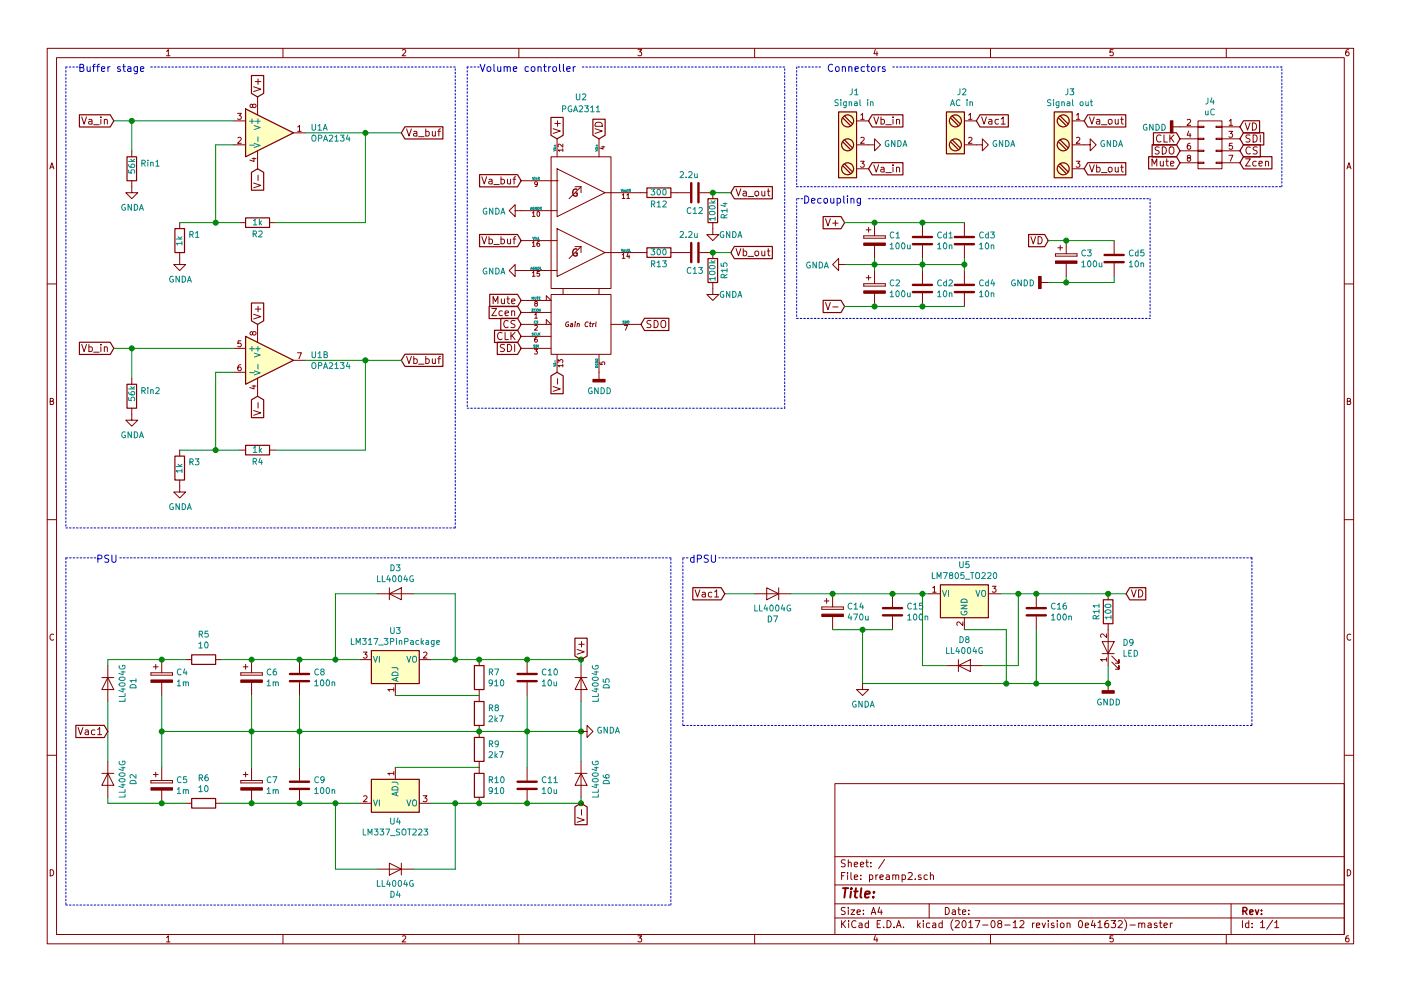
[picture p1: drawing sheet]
EESchema Schematic File Version 2
LIBS:power
LIBS:device
LIBS:transistors
LIBS:conn
LIBS:linear
LIBS:regul
LIBS:74xx
LIBS:cmos4000
LIBS:adc-dac
LIBS:memory
LIBS:xilinx
LIBS:microcontrollers
LIBS:dsp
LIBS:microchip
LIBS:analog_switches
LIBS:motorola
LIBS:texas
LIBS:intel
LIBS:audio
LIBS:interface
LIBS:digital-audio
LIBS:philips
LIBS:display
LIBS:cypress
LIBS:siliconi
LIBS:opto
LIBS:atmel
LIBS:contrib
LIBS:valves
LIBS:pga2311
LIBS:preamp2-cache
EELAYER 26 0
EELAYER END
$Descr A4 11693 8268
encoding utf-8
Sheet 1 1
Title ""
Date ""
Rev ""
Comp ""
Comment1 ""
Comment2 ""
Comment3 ""
Comment4 ""
$EndDescr
$Comp
L OPA2134 U1
U 1 1
P 2250 1100
F 0 "U1" H 2591 1146 50  0000 L CNN
F 1 "OPA2134" H 2591 1055 50  0000 L CNN
F 2 "Housings_SOIC:SOIC-8_3.9x4.9mm_Pitch1.27mm" H 2250 1100 50  0001 C CNN
F 3 "" H 2250 1100 50  0001 C CNN
	1    2250 1100
	1    0    0    -1  
$EndComp
$Comp
L R Rin1
U 1 1
P 1100 1400
F 0 "Rin1" H 1170 1446 50  0000 L CNN
F 1 "56k" V 1100 1350 50  0000 L CNN
F 2 "Resistors_SMD:R_0603_HandSoldering" V 1030 1400 50  0001 C CNN
F 3 "" H 1100 1400 50  0001 C CNN
	1    1100 1400
	1    0    0    -1  
$EndComp
$Comp
L R R1
U 1 1
P 1500 2000
F 0 "R1" H 1430 1954 50  0000 R CNN
F 1 "1k" V 1500 2050 50  0000 R CNN
F 2 "Resistors_SMD:R_0603_HandSoldering" V 1430 2000 50  0001 C CNN
F 3 "" H 1500 2000 50  0001 C CNN
	1    1500 2000
	-1   0    0    1   
$EndComp
$Comp
L R R2
U 1 1
P 2150 1850
F 0 "R2" V 2050 1850 50  0000 C CNN
F 1 "1k" V 2150 1850 50  0000 C CNN
F 2 "Resistors_SMD:R_0603_HandSoldering" V 2080 1850 50  0001 C CNN
F 3 "" H 2150 1850 50  0001 C CNN
	1    2150 1850
	0    -1   -1   0   
$EndComp
Text GLabel 950  1000 0    60   Input ~ 0
Va_in
$Comp
L C C12
U 1 1
P 5800 1600
F 0 "C12" V 5950 1600 50  0000 C CNN
F 1 "2.2u" V 5650 1550 50  0000 C CNN
F 2 "Capacitors_THT:C_Disc_D7.5mm_W4.4mm_P5.00mm" H 5838 1450 50  0001 C CNN
F 3 "" H 5800 1600 50  0001 C CNN
	1    5800 1600
	0    1    1    0   
$EndComp
Text GLabel 2150 800  1    60   Input ~ 0
V+
Text GLabel 2150 1400 3    60   Input ~ 0
V-
Text GLabel 7050 1850 0    60   Input ~ 0
V+
Text GLabel 7050 2550 0    60   Input ~ 0
V-
$Comp
L C Cd1
U 1 1
P 7700 2000
F 0 "Cd1" H 7815 2046 50  0000 L CNN
F 1 "10n" H 7815 1955 50  0000 L CNN
F 2 "Capacitors_SMD:C_0603_HandSoldering" H 7738 1850 50  0001 C CNN
F 3 "" H 7700 2000 50  0001 C CNN
	1    7700 2000
	1    0    0    -1  
$EndComp
$Comp
L C Cd2
U 1 1
P 7700 2400
F 0 "Cd2" H 7815 2446 50  0000 L CNN
F 1 "10n" H 7815 2355 50  0000 L CNN
F 2 "Capacitors_SMD:C_0603_HandSoldering" H 7738 2250 50  0001 C CNN
F 3 "" H 7700 2400 50  0001 C CNN
	1    7700 2400
	1    0    0    -1  
$EndComp
$Comp
L CP C1
U 1 1
P 7300 2000
F 0 "C1" H 7418 2046 50  0000 L CNN
F 1 "100u" H 7418 1955 50  0000 L CNN
F 2 "Capacitors_THT:CP_Radial_D5.0mm_P2.50mm" H 7338 1850 50  0001 C CNN
F 3 "" H 7300 2000 50  0001 C CNN
	1    7300 2000
	1    0    0    -1  
$EndComp
$Comp
L CP C2
U 1 1
P 7300 2400
F 0 "C2" H 7418 2446 50  0000 L CNN
F 1 "100u" H 7418 2355 50  0000 L CNN
F 2 "Capacitors_THT:CP_Radial_D5.0mm_P2.50mm" H 7338 2250 50  0001 C CNN
F 3 "" H 7300 2400 50  0001 C CNN
	1    7300 2400
	1    0    0    -1  
$EndComp
$Comp
L C Cd3
U 1 1
P 8050 2000
F 0 "Cd3" H 8165 2046 50  0000 L CNN
F 1 "10n" H 8165 1955 50  0000 L CNN
F 2 "Capacitors_SMD:C_0603_HandSoldering" H 8088 1850 50  0001 C CNN
F 3 "" H 8050 2000 50  0001 C CNN
	1    8050 2000
	1    0    0    -1  
$EndComp
$Comp
L C Cd4
U 1 1
P 8050 2400
F 0 "Cd4" H 8165 2446 50  0000 L CNN
F 1 "10n" H 8165 2355 50  0000 L CNN
F 2 "Capacitors_SMD:C_0603_HandSoldering" H 8088 2250 50  0001 C CNN
F 3 "" H 8050 2400 50  0001 C CNN
	1    8050 2400
	1    0    0    -1  
$EndComp
Text Notes 6700 1700 0    60   ~ 0
Decoupling
$Comp
L OPA2134 U1
U 2 1
P 2250 3000
F 0 "U1" H 2591 3046 50  0000 L CNN
F 1 "OPA2134" H 2591 2955 50  0000 L CNN
F 2 "Housings_SOIC:SOIC-8_3.9x4.9mm_Pitch1.27mm" H 2250 3000 50  0001 C CNN
F 3 "" H 2250 3000 50  0001 C CNN
	2    2250 3000
	1    0    0    -1  
$EndComp
$Comp
L R Rin2
U 1 1
P 1100 3300
F 0 "Rin2" H 1170 3346 50  0000 L CNN
F 1 "56k" V 1100 3250 50  0000 L CNN
F 2 "Resistors_SMD:R_0603_HandSoldering" V 1030 3300 50  0001 C CNN
F 3 "" H 1100 3300 50  0001 C CNN
	1    1100 3300
	1    0    0    -1  
$EndComp
$Comp
L R R3
U 1 1
P 1500 3900
F 0 "R3" H 1430 3854 50  0000 R CNN
F 1 "1k" V 1500 3950 50  0000 R CNN
F 2 "Resistors_SMD:R_0603_HandSoldering" V 1430 3900 50  0001 C CNN
F 3 "" H 1500 3900 50  0001 C CNN
	1    1500 3900
	-1   0    0    1   
$EndComp
$Comp
L R R4
U 1 1
P 2150 3750
F 0 "R4" V 2050 3750 50  0000 C CNN
F 1 "1k" V 2150 3750 50  0000 C CNN
F 2 "Resistors_SMD:R_0603_HandSoldering" V 2080 3750 50  0001 C CNN
F 3 "" H 2150 3750 50  0001 C CNN
	1    2150 3750
	0    -1   -1   0   
$EndComp
Text GLabel 950  2900 0    60   Input ~ 0
Vb_in
Text GLabel 2150 2700 1    60   Input ~ 0
V+
Text GLabel 2150 3300 3    60   Input ~ 0
V-
Text Notes 650  600  0    60   ~ 0
Buffer stage
Text GLabel 3350 1100 2    60   Input ~ 0
Va_buf
Text GLabel 3350 3000 2    60   Input ~ 0
Vb_buf
$Comp
L PGA2311 U2
U 1 1
P 4850 1350
F 0 "U2" H 4850 1900 50  0000 C CNN
F 1 "PGA2311" H 4850 1800 50  0000 C CNN
F 2 "Housings_SOIC:SOIC-16W_7.5x10.3mm_Pitch1.27mm" H 4850 1350 50  0001 C CNN
F 3 "" H 4850 1350 50  0001 C CNN
	1    4850 1350
	1    0    0    -1  
$EndComp
Text GLabel 4650 1150 1    60   Input ~ 0
V+
Text GLabel 4650 3100 3    60   Input ~ 0
V-
Text GLabel 5000 1150 1    60   Input ~ 0
VD
Text GLabel 4350 1500 0    60   Input ~ 0
Va_buf
Text GLabel 4350 2000 0    60   Input ~ 0
Vb_buf
Text GLabel 6100 1600 2    60   Input ~ 0
Va_out
Text GLabel 6100 2100 2    60   Input ~ 0
Vb_out
Text GLabel 4350 2500 0    60   Input ~ 0
Mute
Text GLabel 4350 2600 0    60   Input ~ 0
Zcen
Text GLabel 4350 2700 0    60   Input ~ 0
CS
Text GLabel 4350 2800 0    60   Input ~ 0
CLK
Text GLabel 4350 2900 0    60   Input ~ 0
SDI
Text GLabel 5350 2700 2    60   Input ~ 0
SDO
Text Notes 4000 600  0    60   ~ 0
Volume controller
$Comp
L Screw_Terminal_1x03 J1
U 1 1
P 7050 1200
F 0 "J1" H 7130 1642 50  0000 C CNN
F 1 "Signal in" H 7130 1551 50  0000 C CNN
F 2 "Connectors_Terminal_Blocks:TerminalBlock_Pheonix_MKDS1.5-3pol" H 7050 875 50  0001 C CNN
F 3 "" H 7025 1300 50  0001 C CNN
	1    7050 1200
	1    0    0    -1  
$EndComp
$Comp
L Screw_Terminal_1x03 J3
U 1 1
P 8850 1200
F 0 "J3" H 8930 1642 50  0000 C CNN
F 1 "Signal out" H 8930 1551 50  0000 C CNN
F 2 "Connectors_Terminal_Blocks:TerminalBlock_Pheonix_MKDS1.5-3pol" H 8850 875 50  0001 C CNN
F 3 "" H 8825 1300 50  0001 C CNN
	1    8850 1200
	1    0    0    -1  
$EndComp
Text GLabel 9050 1000 2    60   Input ~ 0
Va_out
Text GLabel 9050 1400 2    60   Input ~ 0
Vb_out
$Comp
L CONN_02X04 J4
U 1 1
P 10100 1200
F 0 "J4" H 10100 1565 50  0000 C CNN
F 1 "uC" H 10100 1474 50  0000 C CNN
F 2 "Pin_Headers:Pin_Header_Straight_2x04_Pitch1.00mm" H 10100 0   50  0001 C CNN
F 3 "" H 10100 0   50  0001 C CNN
	1    10100 1200
	-1   0    0    -1  
$EndComp
Text GLabel 10350 1050 2    60   Input ~ 0
VD
Text GLabel 9850 1350 0    60   Input ~ 0
Mute
Text GLabel 10350 1350 2    60   Input ~ 0
Zcen
Text GLabel 10350 1250 2    60   Input ~ 0
CS
Text GLabel 9850 1150 0    60   Input ~ 0
CLK
Text GLabel 10350 1150 2    60   Input ~ 0
SDI
Text GLabel 9850 1250 0    60   Input ~ 0
SDO
Text Notes 6900 600  0    60   ~ 0
Connectors
Text GLabel 8750 2000 0    60   Input ~ 0
VD
$Comp
L CP C3
U 1 1
P 8900 2150
F 0 "C3" H 9018 2196 50  0000 L CNN
F 1 "100u" H 9018 2105 50  0000 L CNN
F 2 "Capacitors_THT:CP_Radial_D5.0mm_P2.50mm" H 8938 2000 50  0001 C CNN
F 3 "" H 8900 2150 50  0001 C CNN
	1    8900 2150
	1    0    0    -1  
$EndComp
$Comp
L C Cd5
U 1 1
P 9300 2150
F 0 "Cd5" H 9415 2196 50  0000 L CNN
F 1 "10n" H 9415 2105 50  0000 L CNN
F 2 "Capacitors_SMD:C_0603_HandSoldering" H 9338 2000 50  0001 C CNN
F 3 "" H 9300 2150 50  0001 C CNN
	1    9300 2150
	1    0    0    -1  
$EndComp
$Comp
L Screw_Terminal_1x02 J2
U 1 1
P 7950 1100
F 0 "J2" H 8030 1442 50  0000 C CNN
F 1 "AC in" H 8030 1351 50  0000 C CNN
F 2 "Connectors_Terminal_Blocks:TerminalBlock_Pheonix_MKDS1.5-2pol" H 7950 875 50  0001 C CNN
F 3 "" H 7925 1100 50  0001 C CNN
	1    7950 1100
	1    0    0    -1  
$EndComp
Text GLabel 8150 1000 2    60   Input ~ 0
Vac1
$Comp
L LM317_3PinPackage U3
U 1 1
P 3300 5500
F 0 "U3" H 3300 5742 50  0000 C CNN
F 1 "LM317_3PinPackage" H 3300 5651 50  0000 C CNN
F 2 "TO_SOT_Packages_SMD:SOT-223-3Lead_TabPin2" H 3300 5750 50  0001 C CIN
F 3 "" H 3300 5500 50  0001 C CNN
	1    3300 5500
	1    0    0    -1  
$EndComp
$Comp
L LM337_SOT223 U4
U 1 1
P 3300 6700
F 0 "U4" H 3300 6550 50  0000 C CNN
F 1 "LM337_SOT223" H 3300 6459 50  0000 C CNN
F 2 "TO_SOT_Packages_SMD:SOT-223-3Lead_TabPin2" H 3300 6500 50  0001 C CIN
F 3 "" H 3300 6700 50  0001 C CNN
	1    3300 6700
	1    0    0    -1  
$EndComp
$Comp
L D D1
U 1 1
P 900 5700
F 0 "D1" H 900 5916 50  0000 C CNN
F 1 "LL4004G" H 900 5825 50  0000 C CNN
F 2 "Diodes_SMD:D_MELF_Handsoldering" H 900 5700 50  0001 C CNN
F 3 "" H 900 5700 50  0001 C CNN
	1    900  5700
	0    1    1    0   
$EndComp
$Comp
L D D2
U 1 1
P 900 6500
F 0 "D2" H 900 6716 50  0000 C CNN
F 1 "LL4004G" H 900 6625 50  0000 C CNN
F 2 "Diodes_SMD:D_MELF_Handsoldering" H 900 6500 50  0001 C CNN
F 3 "" H 900 6500 50  0001 C CNN
	1    900  6500
	0    1    1    0   
$EndComp
$Comp
L D D5
U 1 1
P 4850 5700
F 0 "D5" H 4850 5916 50  0000 C CNN
F 1 "LL4004G" H 4850 5825 50  0000 C CNN
F 2 "Diodes_SMD:D_MELF_Handsoldering" H 4850 5700 50  0001 C CNN
F 3 "" H 4850 5700 50  0001 C CNN
	1    4850 5700
	0    1    1    0   
$EndComp
$Comp
L D D6
U 1 1
P 4850 6500
F 0 "D6" H 4850 6716 50  0000 C CNN
F 1 "LL4004G" H 4850 6625 50  0000 C CNN
F 2 "Diodes_SMD:D_MELF_Handsoldering" H 4850 6500 50  0001 C CNN
F 3 "" H 4850 6500 50  0001 C CNN
	1    4850 6500
	0    1    1    0   
$EndComp
$Comp
L D D3
U 1 1
P 3300 4950
F 0 "D3" H 3300 5166 50  0000 C CNN
F 1 "LL4004G" H 3300 5075 50  0000 C CNN
F 2 "Diodes_SMD:D_MELF_Handsoldering" H 3300 4950 50  0001 C CNN
F 3 "" H 3300 4950 50  0001 C CNN
	1    3300 4950
	1    0    0    -1  
$EndComp
$Comp
L D D4
U 1 1
P 3300 7250
F 0 "D4" H 3300 7466 50  0000 C CNN
F 1 "LL4004G" H 3300 7375 50  0000 C CNN
F 2 "Diodes_SMD:D_MELF_Handsoldering" H 3300 7250 50  0001 C CNN
F 3 "" H 3300 7250 50  0001 C CNN
	1    3300 7250
	-1   0    0    1   
$EndComp
$Comp
L R R5
U 1 1
P 1700 5500
F 0 "R5" V 1907 5500 50  0000 C CNN
F 1 "10" V 1816 5500 50  0000 C CNN
F 2 "Resistors_SMD:R_1218_HandSoldering" V 1630 5500 50  0001 C CNN
F 3 "" H 1700 5500 50  0001 C CNN
	1    1700 5500
	0    -1   -1   0   
$EndComp
$Comp
L R R6
U 1 1
P 1700 6700
F 0 "R6" V 1907 6700 50  0000 C CNN
F 1 "10" V 1816 6700 50  0000 C CNN
F 2 "Resistors_SMD:R_1218_HandSoldering" V 1630 6700 50  0001 C CNN
F 3 "" H 1700 6700 50  0001 C CNN
	1    1700 6700
	0    -1   -1   0   
$EndComp
$Comp
L R R7
U 1 1
P 4000 5650
F 0 "R7" H 4070 5696 50  0000 L CNN
F 1 "910" H 4070 5605 50  0000 L CNN
F 2 "Resistors_SMD:R_0603_HandSoldering" V 3930 5650 50  0001 C CNN
F 3 "" H 4000 5650 50  0001 C CNN
	1    4000 5650
	1    0    0    -1  
$EndComp
$Comp
L R R10
U 1 1
P 4000 6550
F 0 "R10" H 4070 6596 50  0000 L CNN
F 1 "910" H 4070 6505 50  0000 L CNN
F 2 "Resistors_SMD:R_0603_HandSoldering" V 3930 6550 50  0001 C CNN
F 3 "" H 4000 6550 50  0001 C CNN
	1    4000 6550
	1    0    0    -1  
$EndComp
$Comp
L R R9
U 1 1
P 4000 6250
F 0 "R9" H 4070 6296 50  0000 L CNN
F 1 "2k7" H 4070 6205 50  0000 L CNN
F 2 "Resistors_SMD:R_0603_HandSoldering" V 3930 6250 50  0001 C CNN
F 3 "" H 4000 6250 50  0001 C CNN
	1    4000 6250
	1    0    0    -1  
$EndComp
$Comp
L R R8
U 1 1
P 4000 5950
F 0 "R8" H 4070 5996 50  0000 L CNN
F 1 "2k7" H 4070 5905 50  0000 L CNN
F 2 "Resistors_SMD:R_0603_HandSoldering" V 3930 5950 50  0001 C CNN
F 3 "" H 4000 5950 50  0001 C CNN
	1    4000 5950
	1    0    0    -1  
$EndComp
$Comp
L C C8
U 1 1
P 2500 5650
F 0 "C8" H 2615 5696 50  0000 L CNN
F 1 "100n" H 2615 5605 50  0000 L CNN
F 2 "Capacitors_SMD:C_0603_HandSoldering" H 2538 5500 50  0001 C CNN
F 3 "" H 2500 5650 50  0001 C CNN
	1    2500 5650
	1    0    0    -1  
$EndComp
$Comp
L C C9
U 1 1
P 2500 6550
F 0 "C9" H 2615 6596 50  0000 L CNN
F 1 "100n" H 2615 6505 50  0000 L CNN
F 2 "Capacitors_SMD:C_0603_HandSoldering" H 2538 6400 50  0001 C CNN
F 3 "" H 2500 6550 50  0001 C CNN
	1    2500 6550
	1    0    0    -1  
$EndComp
$Comp
L CP C6
U 1 1
P 2100 5650
F 0 "C6" H 2218 5696 50  0000 L CNN
F 1 "1m" H 2218 5605 50  0000 L CNN
F 2 "Capacitors_THT:CP_Radial_D10.0mm_P7.50mm" H 2138 5500 50  0001 C CNN
F 3 "" H 2100 5650 50  0001 C CNN
	1    2100 5650
	1    0    0    -1  
$EndComp
$Comp
L CP C7
U 1 1
P 2100 6550
F 0 "C7" H 2218 6596 50  0000 L CNN
F 1 "1m" H 2218 6505 50  0000 L CNN
F 2 "Capacitors_THT:CP_Radial_D10.0mm_P7.50mm" H 2138 6400 50  0001 C CNN
F 3 "" H 2100 6550 50  0001 C CNN
	1    2100 6550
	1    0    0    -1  
$EndComp
$Comp
L CP C4
U 1 1
P 1350 5650
F 0 "C4" H 1468 5696 50  0000 L CNN
F 1 "1m" H 1468 5605 50  0000 L CNN
F 2 "Capacitors_THT:CP_Radial_D10.0mm_P7.50mm" H 1388 5500 50  0001 C CNN
F 3 "" H 1350 5650 50  0001 C CNN
	1    1350 5650
	1    0    0    -1  
$EndComp
$Comp
L CP C5
U 1 1
P 1350 6550
F 0 "C5" H 1468 6596 50  0000 L CNN
F 1 "1m" H 1468 6505 50  0000 L CNN
F 2 "Capacitors_THT:CP_Radial_D10.0mm_P7.50mm" H 1388 6400 50  0001 C CNN
F 3 "" H 1350 6550 50  0001 C CNN
	1    1350 6550
	1    0    0    -1  
$EndComp
Wire Wire Line
	1500 1850 2000 1850
Wire Wire Line
	1950 1200 1800 1200
Wire Wire Line
	1800 1200 1800 1850
Connection ~ 1800 1850
Wire Wire Line
	2550 1100 3350 1100
Wire Wire Line
	2300 1850 3050 1850
Connection ~ 3050 1100
Wire Wire Line
	950  1000 1950 1000
Wire Wire Line
	1100 1250 1100 1000
Connection ~ 1100 1000
Wire Wire Line
	7050 1850 8050 1850
Wire Wire Line
	7050 2550 8050 2550
Wire Wire Line
	7050 2200 8050 2200
Connection ~ 7300 1850
Wire Wire Line
	7300 2150 7300 2250
Connection ~ 7300 2200
Wire Wire Line
	8050 2150 8050 2250
Connection ~ 8050 2200
Connection ~ 7700 1850
Wire Wire Line
	7700 2150 7700 2250
Connection ~ 7700 2200
Connection ~ 7300 2550
Connection ~ 7700 2550
Wire Notes Line
	6700 1650 6650 1650
Wire Notes Line
	6650 1650 6650 2650
Wire Notes Line
	6650 2650 9600 2650
Wire Notes Line
	7250 1650 9600 1650
Wire Wire Line
	1500 3750 2000 3750
Wire Wire Line
	1950 3100 1800 3100
Wire Wire Line
	1800 3100 1800 3750
Connection ~ 1800 3750
Wire Wire Line
	2550 3000 3350 3000
Wire Wire Line
	2300 3750 3050 3750
Wire Wire Line
	3050 3750 3050 3000
Connection ~ 3050 3000
Wire Wire Line
	950  2900 1950 2900
Wire Wire Line
	1100 3150 1100 2900
Connection ~ 1100 2900
Wire Notes Line
	6850 550  6650 550 
Wire Notes Line
	6650 550  6650 1550
Wire Notes Line
	6650 1550 10700 1550
Wire Notes Line
	10700 1550 10700 550 
Wire Notes Line
	10700 550  7450 550 
Wire Wire Line
	8750 2000 9300 2000
Wire Wire Line
	9300 2350 9300 2300
Wire Wire Line
	8750 2350 9300 2350
Wire Wire Line
	8900 2300 8900 2350
Connection ~ 8900 2350
Connection ~ 8900 2000
Wire Notes Line
	9600 1650 9600 2650
Wire Wire Line
	900  6350 900  5850
Wire Wire Line
	4850 5850 4850 6350
Wire Wire Line
	3300 5800 4000 5800
Wire Wire Line
	3300 6400 4000 6400
Wire Wire Line
	1850 5500 3000 5500
Wire Wire Line
	1850 6700 3000 6700
Wire Wire Line
	2800 5500 2800 4950
Wire Wire Line
	2800 4950 3150 4950
Connection ~ 2800 5500
Wire Wire Line
	3450 4950 3800 4950
Wire Wire Line
	3800 4950 3800 5500
Connection ~ 3800 5500
Wire Wire Line
	3800 6700 3800 7250
Wire Wire Line
	3800 7250 3450 7250
Connection ~ 3800 6700
Wire Wire Line
	3150 7250 2800 7250
Wire Wire Line
	2800 7250 2800 6700
Connection ~ 2800 6700
Connection ~ 4850 6100
Wire Wire Line
	4850 5500 4850 5550
Connection ~ 4000 5500
Wire Wire Line
	4850 6700 4850 6650
Connection ~ 4000 6700
Wire Wire Line
	2500 5800 2500 6400
Connection ~ 2500 5500
Connection ~ 2100 5500
Connection ~ 2500 6700
Connection ~ 2100 6700
Wire Wire Line
	900  6700 1550 6700
Wire Wire Line
	1350 5800 1350 6400
Wire Wire Line
	900  5500 1550 5500
Wire Wire Line
	2100 5800 2100 6400
Connection ~ 1350 6100
Connection ~ 4000 6100
Connection ~ 2100 6100
Connection ~ 2500 6100
Wire Wire Line
	900  5550 900  5500
Connection ~ 1350 5500
Wire Wire Line
	900  6650 900  6700
Connection ~ 1350 6700
Connection ~ 4850 6700
Connection ~ 4850 5500
$Comp
L C C10
U 1 1
P 4400 5650
F 0 "C10" H 4515 5696 50  0000 L CNN
F 1 "10u" H 4515 5605 50  0000 L CNN
F 2 "Capacitors_SMD:C_0603_HandSoldering" H 4438 5500 50  0001 C CNN
F 3 "" H 4400 5650 50  0001 C CNN
	1    4400 5650
	1    0    0    -1  
$EndComp
$Comp
L C C11
U 1 1
P 4400 6550
F 0 "C11" H 4515 6596 50  0000 L CNN
F 1 "10u" H 4515 6505 50  0000 L CNN
F 2 "Capacitors_SMD:C_0603_HandSoldering" H 4438 6400 50  0001 C CNN
F 3 "" H 4400 6550 50  0001 C CNN
	1    4400 6550
	1    0    0    -1  
$EndComp
Wire Wire Line
	4400 5800 4400 6400
Connection ~ 4400 6100
Text GLabel 900  6100 0    60   Input ~ 0
Vac1
Text GLabel 4850 5500 1    60   Input ~ 0
V+
Text GLabel 4850 6700 3    60   Input ~ 0
V-
Text GLabel 7250 1000 2    60   Input ~ 0
Vb_in
Text Notes 800  4700 0    60   ~ 0
PSU
Wire Notes Line
	800  4650 550  4650
Wire Notes Line
	550  4650 550  7550
Wire Notes Line
	550  7550 5600 7550
Wire Notes Line
	5600 7550 5600 4650
Wire Notes Line
	5600 4650 1000 4650
Connection ~ 4400 5500
Connection ~ 4400 6700
$Comp
L D D7
U 1 1
P 6450 4950
F 0 "D7" H 6450 5166 50  0000 C CNN
F 1 "LL4004G" H 6450 5075 50  0000 C CNN
F 2 "Diodes_SMD:D_MELF_Handsoldering" H 6450 4950 50  0001 C CNN
F 3 "" H 6450 4950 50  0001 C CNN
	1    6450 4950
	-1   0    0    1   
$EndComp
$Comp
L CP C14
U 1 1
P 6950 5100
F 0 "C14" H 7068 5146 50  0000 L CNN
F 1 "470u" H 7068 5055 50  0000 L CNN
F 2 "Capacitors_THT:CP_Radial_D10.0mm_P7.50mm" H 6988 4950 50  0001 C CNN
F 3 "" H 6950 5100 50  0001 C CNN
	1    6950 5100
	1    0    0    -1  
$EndComp
$Comp
L C C15
U 1 1
P 7450 5100
F 0 "C15" H 7565 5146 50  0000 L CNN
F 1 "100n" H 7565 5055 50  0000 L CNN
F 2 "Capacitors_SMD:C_0603_HandSoldering" H 7488 4950 50  0001 C CNN
F 3 "" H 7450 5100 50  0001 C CNN
	1    7450 5100
	1    0    0    -1  
$EndComp
$Comp
L C C16
U 1 1
P 8650 5100
F 0 "C16" H 8765 5146 50  0000 L CNN
F 1 "100n" H 8765 5055 50  0000 L CNN
F 2 "Capacitors_SMD:C_0603_HandSoldering" H 8688 4950 50  0001 C CNN
F 3 "" H 8650 5100 50  0001 C CNN
	1    8650 5100
	1    0    0    -1  
$EndComp
$Comp
L D D8
U 1 1
P 8050 5550
F 0 "D8" H 8050 5766 50  0000 C CNN
F 1 "LL4004G" H 8050 5675 50  0000 C CNN
F 2 "Diodes_SMD:D_MELF_Handsoldering" H 8050 5550 50  0001 C CNN
F 3 "" H 8050 5550 50  0001 C CNN
	1    8050 5550
	1    0    0    -1  
$EndComp
$Comp
L R R11
U 1 1
P 9250 5100
F 0 "R11" V 9150 5100 50  0000 C CNN
F 1 "100" V 9250 5100 50  0000 C CNN
F 2 "Resistors_SMD:R_0603_HandSoldering" V 9180 5100 50  0001 C CNN
F 3 "" H 9250 5100 50  0001 C CNN
	1    9250 5100
	1    0    0    -1  
$EndComp
$Comp
L LM7805_TO220 U5
U 1 1
P 8050 4950
F 0 "U5" H 8050 5192 50  0000 C CNN
F 1 "LM7805_TO220" H 8050 5101 50  0000 C CNN
F 2 "TO_SOT_Packages_THT:TO-220_Vertical" H 8050 5175 50  0001 C CIN
F 3 "" H 8050 4900 50  0001 C CNN
	1    8050 4950
	1    0    0    -1  
$EndComp
$Comp
L LED D9
U 1 1
P 9250 5400
F 0 "D9" V 9288 5283 50  0000 R CNN
F 1 "LED" V 9197 5283 50  0000 R CNN
F 2 "LEDs:LED_0603_HandSoldering" H 9250 5400 50  0001 C CNN
F 3 "" H 9250 5400 50  0001 C CNN
	1    9250 5400
	0    -1   -1   0   
$EndComp
Text GLabel 9400 4950 2    60   Input ~ 0
VD
Wire Wire Line
	6050 4950 6300 4950
Wire Wire Line
	6600 4950 7750 4950
Connection ~ 6950 4950
Connection ~ 7450 4950
Connection ~ 8650 4950
Wire Wire Line
	8500 4950 8500 5550
Wire Wire Line
	8500 5550 8200 5550
Connection ~ 8500 4950
Wire Wire Line
	7900 5550 7700 5550
Wire Wire Line
	7700 5550 7700 4950
Connection ~ 7700 4950
Wire Wire Line
	6950 5250 7450 5250
Wire Wire Line
	7200 5250 7200 5700
Wire Wire Line
	7200 5700 9250 5700
Connection ~ 7200 5250
Text Notes 5750 4700 0    60   ~ 0
dPSU
Wire Notes Line
	10450 4650 6000 4650
Wire Wire Line
	8050 5250 8400 5250
Wire Wire Line
	8400 5250 8400 5700
Connection ~ 8400 5700
Wire Wire Line
	3600 6700 4850 6700
Wire Wire Line
	3600 5500 4850 5500
Wire Wire Line
	1350 6100 4850 6100
$Comp
L R R12
U 1 1
P 5500 1600
F 0 "R12" V 5400 1600 50  0000 C CNN
F 1 "300" V 5500 1600 50  0000 C CNN
F 2 "Resistors_SMD:R_0603_HandSoldering" V 5430 1600 50  0001 C CNN
F 3 "" H 5500 1600 50  0001 C CNN
	1    5500 1600
	0    -1   -1   0   
$EndComp
Wire Wire Line
	3050 1850 3050 1100
Wire Notes Line
	650  550  550  550 
Wire Notes Line
	550  550  550  4400
Wire Notes Line
	550  4400 3800 4400
Wire Notes Line
	3800 4400 3800 550 
Wire Notes Line
	3800 550  1250 550 
$Comp
L R R13
U 1 1
P 5500 2100
F 0 "R13" V 5400 2100 50  0000 C CNN
F 1 "300" V 5500 2100 50  0000 C CNN
F 2 "Resistors_SMD:R_0603_HandSoldering" V 5430 2100 50  0001 C CNN
F 3 "" H 5500 2100 50  0001 C CNN
	1    5500 2100
	0    -1   -1   0   
$EndComp
$Comp
L C C13
U 1 1
P 5800 2100
F 0 "C13" V 5950 2100 50  0000 C CNN
F 1 "2.2u" V 5650 2050 50  0000 C CNN
F 2 "Capacitors_THT:C_Disc_D7.5mm_W4.4mm_P5.00mm" H 5838 1950 50  0001 C CNN
F 3 "" H 5800 2100 50  0001 C CNN
	1    5800 2100
	0    1    1    0   
$EndComp
$Comp
L R R14
U 1 1
P 5950 1750
F 0 "R14" V 5850 1750 50  0000 C CNN
F 1 "100k" V 5950 1750 50  0000 C CNN
F 2 "Resistors_SMD:R_0603_HandSoldering" V 5880 1750 50  0001 C CNN
F 3 "" H 5950 1750 50  0001 C CNN
	1    5950 1750
	-1   0    0    1   
$EndComp
$Comp
L GNDA #PWR01
U 1 1
P 5950 1900
F 0 "#PWR01" H 5950 1650 50  0001 C CNN
F 1 "GNDA" H 6100 1850 50  0000 C CNN
F 2 "" H 5950 1900 50  0001 C CNN
F 3 "" H 5950 1900 50  0001 C CNN
	1    5950 1900
	1    0    0    -1  
$EndComp
Wire Wire Line
	5950 1600 6100 1600
Connection ~ 5950 1600
$Comp
L R R15
U 1 1
P 5950 2250
F 0 "R15" V 5850 2250 50  0000 C CNN
F 1 "100k" V 5950 2250 50  0000 C CNN
F 2 "Resistors_SMD:R_0603_HandSoldering" V 5880 2250 50  0001 C CNN
F 3 "" H 5950 2250 50  0001 C CNN
	1    5950 2250
	-1   0    0    1   
$EndComp
Wire Wire Line
	6100 2100 5950 2100
Connection ~ 5950 2100
$Comp
L GNDA #PWR02
U 1 1
P 5950 2400
F 0 "#PWR02" H 5950 2150 50  0001 C CNN
F 1 "GNDA" H 6100 2350 50  0000 C CNN
F 2 "" H 5950 2400 50  0001 C CNN
F 3 "" H 5950 2400 50  0001 C CNN
	1    5950 2400
	1    0    0    -1  
$EndComp
$Comp
L GNDA #PWR03
U 1 1
P 4350 1750
F 0 "#PWR03" H 4350 1500 50  0001 C CNN
F 1 "GNDA" V 4355 1623 50  0000 R CNN
F 2 "" H 4350 1750 50  0001 C CNN
F 3 "" H 4350 1750 50  0001 C CNN
	1    4350 1750
	0    1    1    0   
$EndComp
$Comp
L GNDA #PWR04
U 1 1
P 1500 2150
F 0 "#PWR04" H 1500 1900 50  0001 C CNN
F 1 "GNDA" H 1505 1977 50  0000 C CNN
F 2 "" H 1500 2150 50  0001 C CNN
F 3 "" H 1500 2150 50  0001 C CNN
	1    1500 2150
	1    0    0    -1  
$EndComp
$Comp
L GNDA #PWR05
U 1 1
P 1100 1550
F 0 "#PWR05" H 1100 1300 50  0001 C CNN
F 1 "GNDA" H 1105 1377 50  0000 C CNN
F 2 "" H 1100 1550 50  0001 C CNN
F 3 "" H 1100 1550 50  0001 C CNN
	1    1100 1550
	1    0    0    -1  
$EndComp
$Comp
L GNDA #PWR06
U 1 1
P 1100 3450
F 0 "#PWR06" H 1100 3200 50  0001 C CNN
F 1 "GNDA" H 1105 3277 50  0000 C CNN
F 2 "" H 1100 3450 50  0001 C CNN
F 3 "" H 1100 3450 50  0001 C CNN
	1    1100 3450
	1    0    0    -1  
$EndComp
$Comp
L GNDA #PWR07
U 1 1
P 1500 4050
F 0 "#PWR07" H 1500 3800 50  0001 C CNN
F 1 "GNDA" H 1505 3877 50  0000 C CNN
F 2 "" H 1500 4050 50  0001 C CNN
F 3 "" H 1500 4050 50  0001 C CNN
	1    1500 4050
	1    0    0    -1  
$EndComp
$Comp
L GNDA #PWR08
U 1 1
P 4350 2250
F 0 "#PWR08" H 4350 2000 50  0001 C CNN
F 1 "GNDA" V 4355 2123 50  0000 R CNN
F 2 "" H 4350 2250 50  0001 C CNN
F 3 "" H 4350 2250 50  0001 C CNN
	1    4350 2250
	0    1    1    0   
$EndComp
$Comp
L GNDA #PWR09
U 1 1
P 7050 2200
F 0 "#PWR09" H 7050 1950 50  0001 C CNN
F 1 "GNDA" V 7055 2073 50  0000 R CNN
F 2 "" H 7050 2200 50  0001 C CNN
F 3 "" H 7050 2200 50  0001 C CNN
	1    7050 2200
	0    1    1    0   
$EndComp
$Comp
L GNDD #PWR010
U 1 1
P 5000 3100
F 0 "#PWR010" H 5000 2850 50  0001 C CNN
F 1 "GNDD" H 5004 2945 50  0000 C CNN
F 2 "" H 5000 3100 50  0001 C CNN
F 3 "" H 5000 3100 50  0001 C CNN
	1    5000 3100
	1    0    0    -1  
$EndComp
$Comp
L GNDD #PWR011
U 1 1
P 8750 2350
F 0 "#PWR011" H 8750 2100 50  0001 C CNN
F 1 "GNDD" V 8754 2240 50  0000 R CNN
F 2 "" H 8750 2350 50  0001 C CNN
F 3 "" H 8750 2350 50  0001 C CNN
	1    8750 2350
	0    1    1    0   
$EndComp
$Comp
L GNDA #PWR012
U 1 1
P 7250 1200
F 0 "#PWR012" H 7250 950 50  0001 C CNN
F 1 "GNDA" V 7255 1072 50  0000 R CNN
F 2 "" H 7250 1200 50  0001 C CNN
F 3 "" H 7250 1200 50  0001 C CNN
	1    7250 1200
	0    -1   -1   0   
$EndComp
$Comp
L GNDA #PWR013
U 1 1
P 8150 1200
F 0 "#PWR013" H 8150 950 50  0001 C CNN
F 1 "GNDA" V 8155 1072 50  0000 R CNN
F 2 "" H 8150 1200 50  0001 C CNN
F 3 "" H 8150 1200 50  0001 C CNN
	1    8150 1200
	0    -1   -1   0   
$EndComp
$Comp
L GNDA #PWR014
U 1 1
P 9050 1200
F 0 "#PWR014" H 9050 950 50  0001 C CNN
F 1 "GNDA" V 9055 1072 50  0000 R CNN
F 2 "" H 9050 1200 50  0001 C CNN
F 3 "" H 9050 1200 50  0001 C CNN
	1    9050 1200
	0    -1   -1   0   
$EndComp
$Comp
L GNDD #PWR015
U 1 1
P 9850 1050
F 0 "#PWR015" H 9850 800 50  0001 C CNN
F 1 "GNDD" V 9854 940 50  0000 R CNN
F 2 "" H 9850 1050 50  0001 C CNN
F 3 "" H 9850 1050 50  0001 C CNN
	1    9850 1050
	0    1    1    0   
$EndComp
Wire Notes Line
	4000 550  3900 550 
Wire Notes Line
	3900 550  3900 3400
Wire Notes Line
	3900 3400 6550 3400
Wire Notes Line
	6550 3400 6550 550 
Wire Notes Line
	6550 550  4850 550 
$Comp
L GNDA #PWR016
U 1 1
P 4850 6100
F 0 "#PWR016" H 4850 5850 50  0001 C CNN
F 1 "GNDA" V 4855 5972 50  0000 R CNN
F 2 "" H 4850 6100 50  0001 C CNN
F 3 "" H 4850 6100 50  0001 C CNN
	1    4850 6100
	0    -1   -1   0   
$EndComp
$Comp
L GNDA #PWR017
U 1 1
P 7200 5700
F 0 "#PWR017" H 7200 5450 50  0001 C CNN
F 1 "GNDA" H 7205 5527 50  0000 C CNN
F 2 "" H 7200 5700 50  0001 C CNN
F 3 "" H 7200 5700 50  0001 C CNN
	1    7200 5700
	1    0    0    -1  
$EndComp
$Comp
L GNDD #PWR018
U 1 1
P 9250 5700
F 0 "#PWR018" H 9250 5450 50  0001 C CNN
F 1 "GNDD" H 9254 5545 50  0000 C CNN
F 2 "" H 9250 5700 50  0001 C CNN
F 3 "" H 9250 5700 50  0001 C CNN
	1    9250 5700
	1    0    0    -1  
$EndComp
Wire Notes Line
	10450 4650 10450 6050
Wire Notes Line
	10450 6050 5700 6050
Wire Notes Line
	5700 6050 5700 4650
Wire Notes Line
	5700 4650 5750 4650
Text GLabel 6050 4950 0    60   Input ~ 0
Vac1
Text GLabel 7250 1400 2    60   Input ~ 0
Va_in
Wire Wire Line
	9250 5700 9250 5550
Connection ~ 9250 5700
Wire Wire Line
	8350 4950 9400 4950
Connection ~ 9250 4950
Wire Wire Line
	8650 5250 8650 5700
Connection ~ 8650 5700
$EndSCHEMATC
